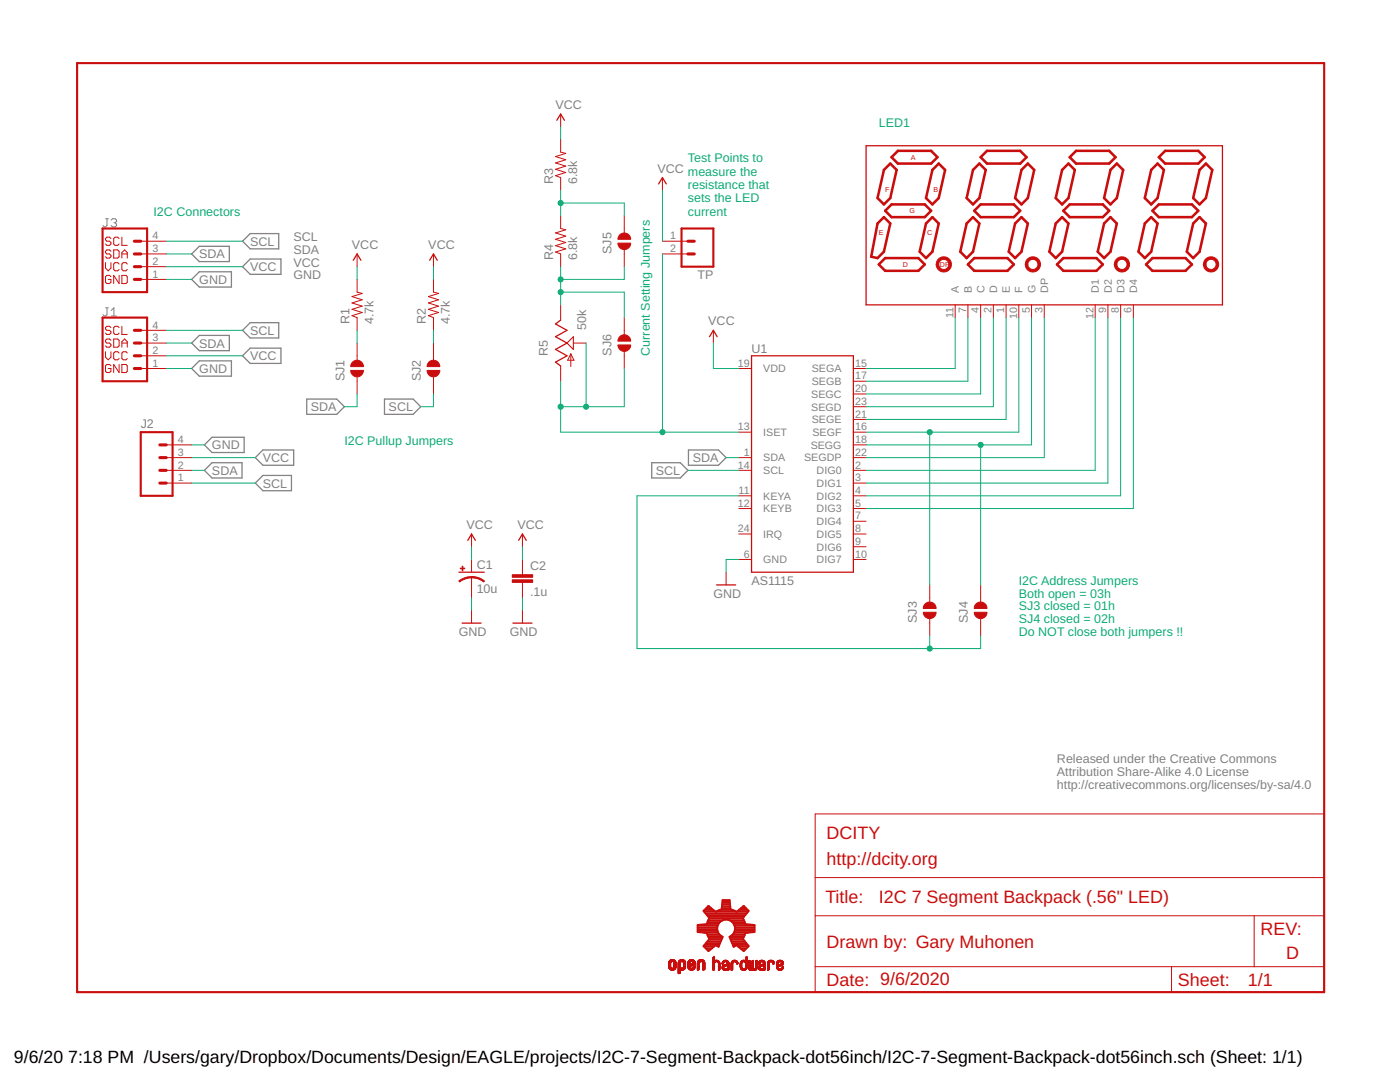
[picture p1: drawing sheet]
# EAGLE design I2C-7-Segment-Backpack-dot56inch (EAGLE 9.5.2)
U$1 (DOCFIELD-WHT): COMPANYNAME: DCITY; COMPANYWEBSITE: http://dcity.org; DATE: 9/6/2020; DRAWNBY: Gary Muhonen; TITLE: I2C 7 Segment Backpack (.56" LED); VERSION: D

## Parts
C1  10u  CAP_POL0805  [0805-POL]
C2  .1u  CAP0805  [0805-CAP]
DISP1  LED1  7-SEGMENT-4DIGIT-COUNTER-PT6  [7-SEGMENT-4DIGIT-PT6]
J1  QWIIC_RIGHT_ANGLE  QWIIC_CONNECTORJS-1MM  [JST04_1MM_RA]
J2  M04LOCK  [1X04_LOCK]
J3  QWIIC_RIGHT_ANGLE  QWIIC_CONNECTORJS-1MM  [JST04_1MM_RA]
LOGO1  OSHW-LOGOS  [OSHW-LOGO-S]
R1  4.7k  RESISTOR0805  [0805-RES]
R2  4.7k  RESISTOR0805  [0805-RES]
R3  6.8k  RESISTOR0805  [0805-RES]
R4  6.8k  RESISTOR0805  [0805-RES]
R5  50k  POT-TC33X  [POT-TC33X]
SJ1  SOLDERJUMPERNO  [SJ_2S-NO]
SJ2  SOLDERJUMPERNO  [SJ_2S-NO]
SJ3  SOLDERJUMPERNO  [SJ_2S-NO]
SJ4  SOLDERJUMPERNO  [SJ_2S-NO]
SJ5  SOLDERJUMPERNO  [SJ_2S-NO]
SJ6  SOLDERJUMPERNO  [SJ_2S-NO]
TP  M02PTH  [1X02]
U1  AS1115  AS1115-LP  [TSSOP-24]
U$2  CREATIVE_COMMONS  [CREATIVE_COMMONS]

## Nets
GND: C1.- C2.2 J1.1 J2.4 J3.1 U1.6(GND)
N$1: DISP1.11(A) U1.15(SEGA)
N$2: DISP1.7(B) U1.17(SEGB)
N$3: DISP1.4(C) U1.20(SEGC)
N$4: DISP1.2(D) U1.23(SEGD)
N$5: DISP1.1(E) U1.21(SEGE)
N$6: DISP1.10(F) SJ3.2 U1.16(SEGF)
N$7: DISP1.5(G) SJ4.2 U1.18(SEGG)
N$8: DISP1.3(DP) U1.22(SEGDP)
N$9: DISP1.12(D1) U1.2(DIG0)
N$10: DISP1.9(D2) U1.3(DIG1)
N$11: DISP1.8(D3) U1.4(DIG2)
N$12: DISP1.6(D4) U1.5(DIG3)
N$13: SJ3.1 SJ4.1 U1.11(KEYA)
N$15: R3.1 R4.2 SJ5.2
N$16: R5.1(A) R5.2(S) SJ6.1 TP.2 U1.13(ISET)
N$18: R4.1 R5.3(E) SJ5.1 SJ6.2
N$20: R1.1 SJ1.2
N$21: R2.1 SJ2.2
SCL: J1.4 J2.1 J3.4 SJ2.1 U1.14(SCL)
SDA: J1.3 J2.2 J3.3 SJ1.1 U1.1(SDA)
VCC: C1.+ C2.1 J1.2 J2.3 J3.2 R1.2 R2.2 R3.2 TP.1 U1.19(VDD)
Unconnected: U1.7(DIG4) U1.8(DIG5) U1.9(DIG6) U1.10(DIG7) U1.12(KEYB) U1.24(IRQ)

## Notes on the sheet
- LED1
- I2C Connectors
- Test Points to
  measure the 
  resistance that
  sets the LED
  current
- Current Setting Jumpers
- I2C Pullup Jumpers
- I2C Address Jumpers
- Both open = 03h
- SJ3 closed = 01h
- SJ4 closed = 02h
- Do NOT close both jumpers !!

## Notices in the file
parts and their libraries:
0: Released under the Creative Commons
0: http://creativecommons.org/licenses/by-sa/4.0
